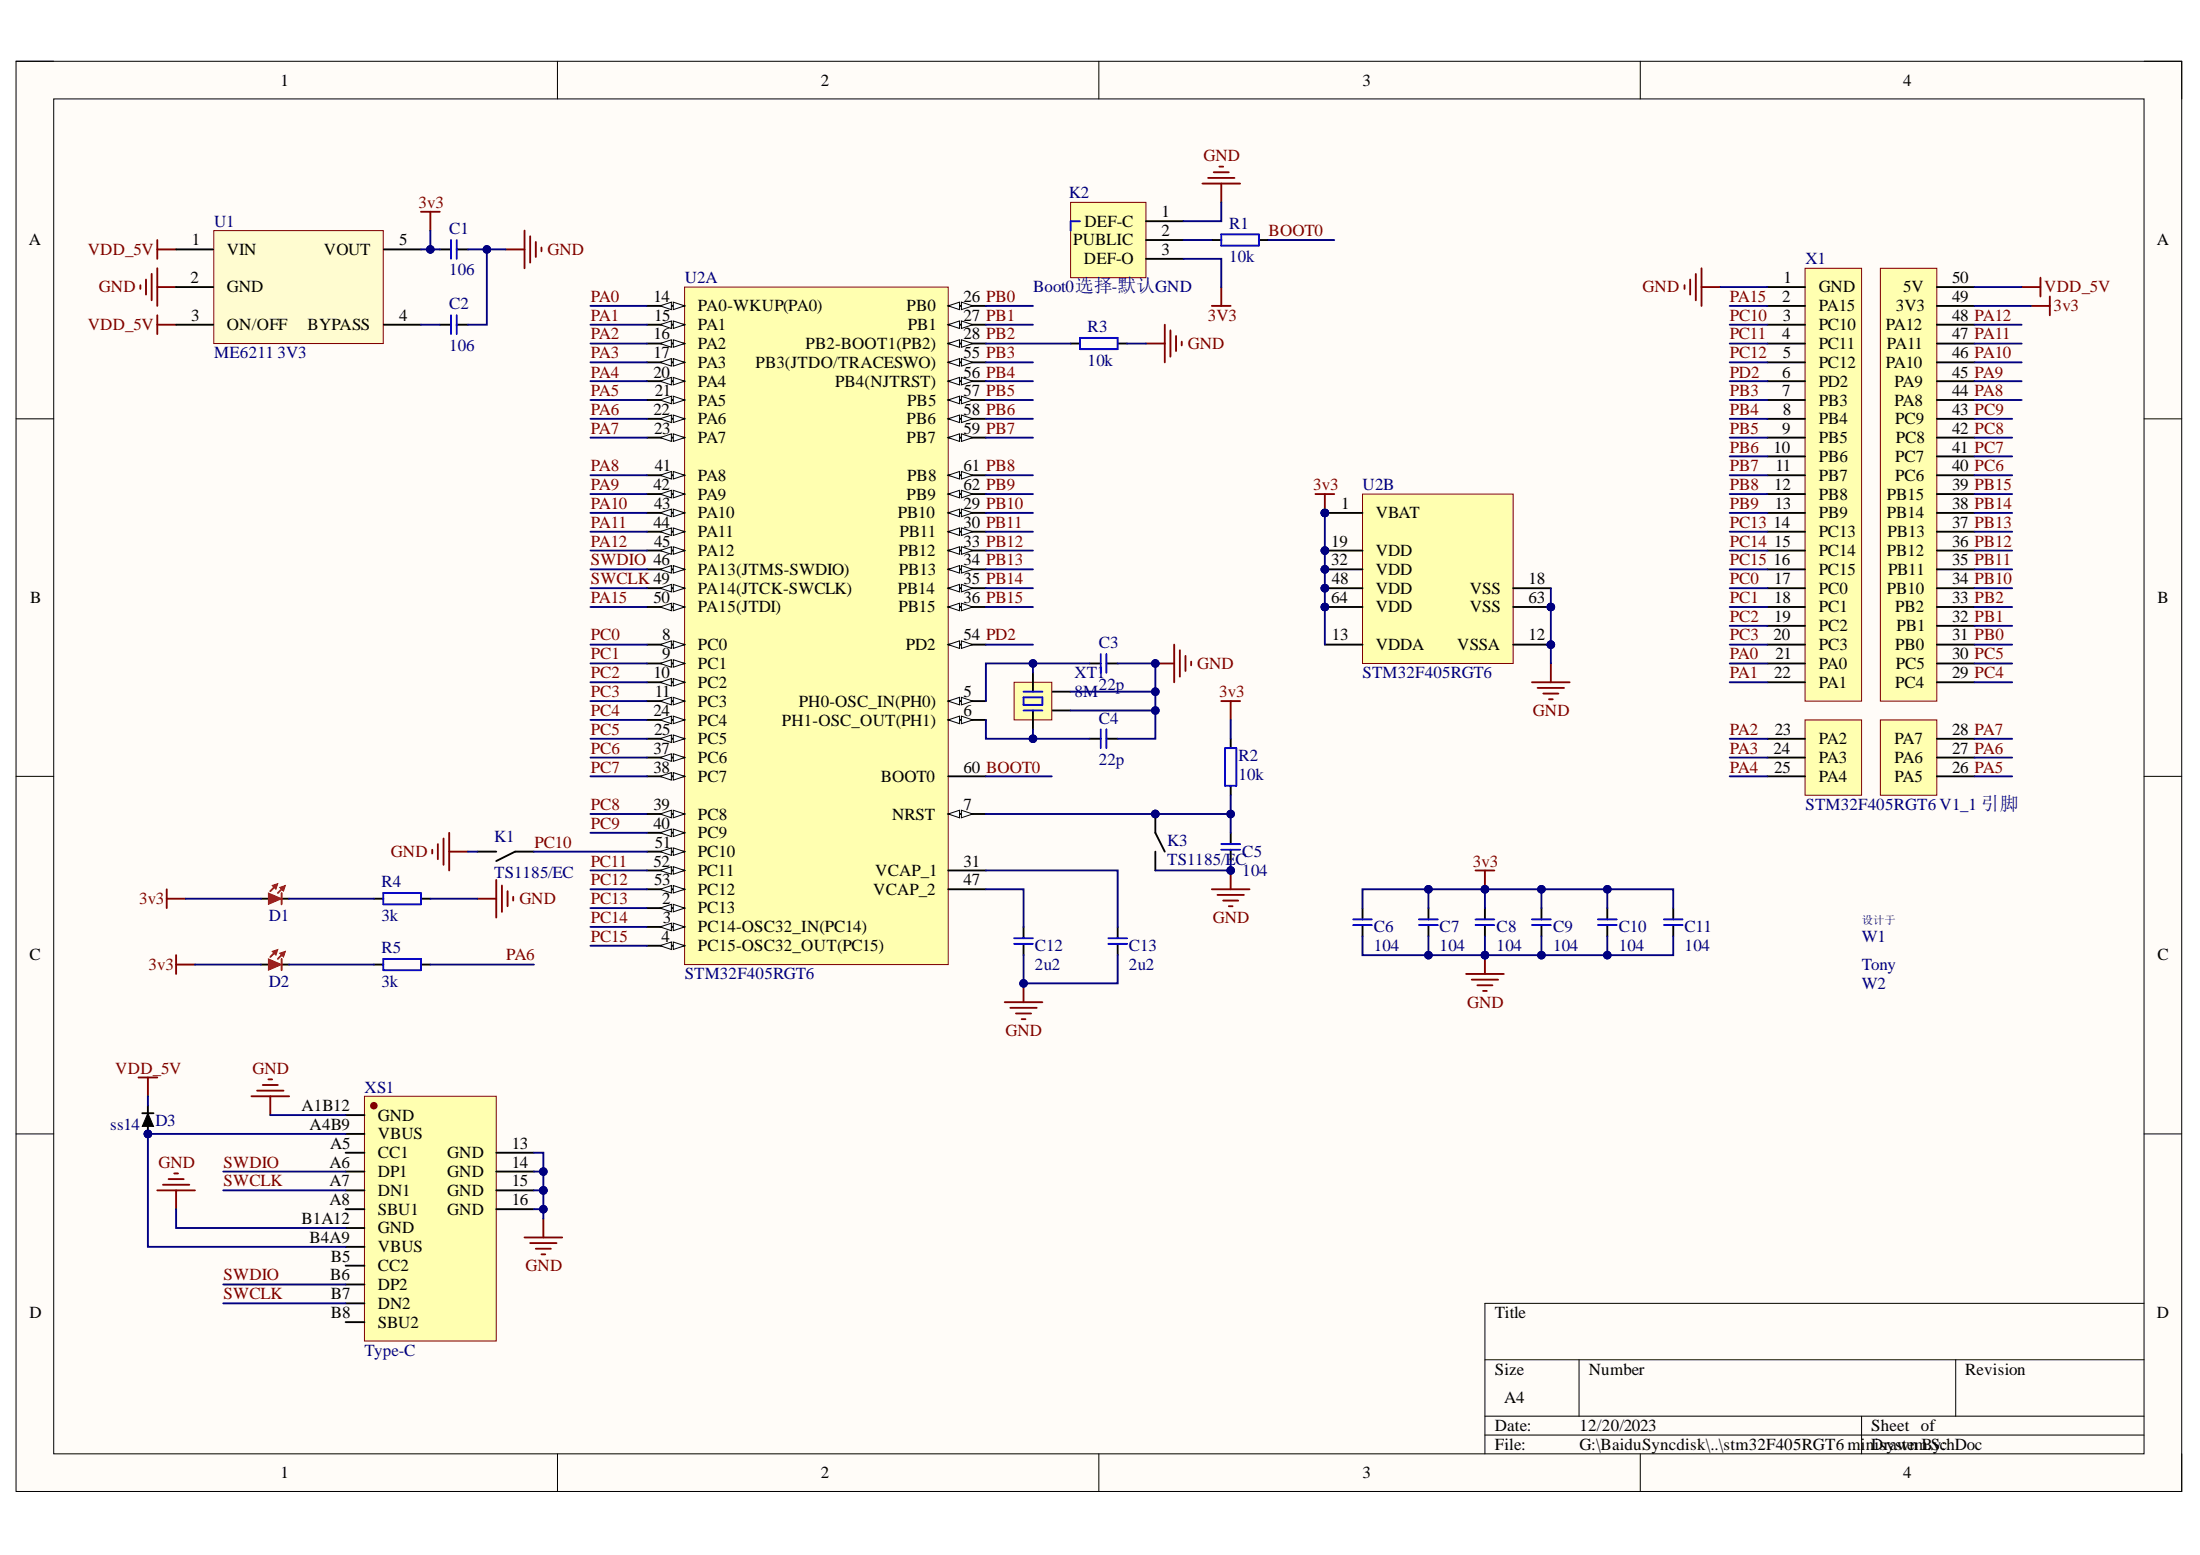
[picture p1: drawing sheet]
# Altium project stm32F405RGT6 minisystem.PrjPCB
1 sheet, 31 parts. Net scope: global (net labels, ports and power ports of the same name join across sheets).
Board file: stm32F405RGT6 minisystem.PcbDoc

## Sheet stm32F405RGT6 minisystem.SchDoc
size A4

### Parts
C1  106  [CAP_0603]
C2  106  [CAP_0603]
C3  22p  [CAP_0603]
C4  22p  [CAP_0603]
C5  104  [CAP_0603]
C6  104  [CAP_0603]
C7  104  [CAP_0603]
C8  104  [CAP_0603]
C9  104  [CAP_0603]
C10  104  [CAP_0603]
C11  104  [CAP_0603]
C12  2u2  [CAP_0603]
C13  2u2  [CAP_0603]
D1  led  [led0603]  (value not drawn)
D2  led  [led0603]  (value not drawn)
D3  ss14  [SOD-323]
K1  TS1185/EC  [TS-1185EC-X-X-X]
K2  Boot0选择-默认GND  [Switch 1-2 0603]
K3  TS1185/EC  [TS-1185EC-X-X-X]
R1  10k  [RES_0603]
R2  10k  [RES_0603]
R3  10k  [RES_0603]
R4  3k  [RES_0603]
R5  3k  [RES_0603]
U1  ME6211 3V3  [SOT23-5]
U2  STM32F405RGT6  [LQFP64]  (parts A,B of 2)
W1  设计于  [designed by（430-70）]  (value not drawn)
W2  Tony  [Tony_2(200-70)]  (value not drawn)
X1  STM32F405RGT6 V1_1 引脚  [STM32F405RGT6 V1_1引脚]
XS1  Type-C  [TypeC-304-16BCP]
XT1  8M  [SMD3225_4p]

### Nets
3v3: C1.2 C6.1 C7.1 C8.1 C9.1 C10.1 C11.1 D1.1 D2.1 K2.3(DEF-O) R2.2 U1.5(VOUT) U2.1(VBAT) U2.13(VDDA) U2.19(VDD) U2.32(VDD) U2.48(VDD) U2.64(VDD) X1.49(3V3)
GND: C1.1 C2.1 C3.1 C4.1 C5.2 C6.2 C7.2 C8.2 C9.2 C10.2 C11.2 C12.2 C13.2 K1.2 K2.1(DEF-C) K3.2 R3.2 R4.1 U1.2(GND) U2.12(VSSA) U2.18(VSS) U2.63(VSS) X1.1(GND) XS1.13(GND) XS1.14(GND) XS1.15(GND) XS1.16(GND) XS1.A1B12(GND) XS1.B1A12(GND) XT1.2(GND) XT1.4(GND)
VDD_5V: D3.2 U1.1(VIN) U1.3(ON/OFF) X1.50(5V)
BOOT0: R1.2 U2.60(BOOT0)
PA0: U2.14(PA0-WKUP(PA0)) X1.21(PA0)
PA1: U2.15(PA1) X1.22(PA1)
PA2: U2.16(PA2) X1.23(PA2)
PA3: U2.17(PA3) X1.24(PA3)
PA4: U2.20(PA4) X1.25(PA4)
PA5: U2.21(PA5) X1.26(PA5)
PA6: R5.1 U2.22(PA6) X1.27(PA6)
PA7: U2.23(PA7) X1.28(PA7)
PA8: U2.41(PA8) X1.44(PA8)
PA9: U2.42(PA9) X1.45(PA9)
PA10: U2.43(PA10) X1.46(PA10)
PA11: U2.44(PA11) X1.47(PA11)
PA12: U2.45(PA12) X1.48(PA12)
PA15: U2.50(PA15(JTDI)) X1.2(PA15)
PB0: U2.26(PB0) X1.31(PB0)
PB1: U2.27(PB1) X1.32(PB1)
PB2: R3.1 U2.28(PB2-BOOT1(PB2)) X1.33(PB2)
PB3: U2.55(PB3(JTDO/TRACESWO)) X1.7(PB3)
PB4: U2.56(PB4(NJTRST)) X1.8(PB4)
PB5: U2.57(PB5) X1.9(PB5)
PB6: U2.58(PB6) X1.10(PB6)
PB7: U2.59(PB7) X1.11(PB7)
PB8: U2.61(PB8) X1.12(PB8)
PB9: U2.62(PB9) X1.13(PB9)
PB10: U2.29(PB10) X1.34(PB10)
PB11: U2.30(PB11) X1.35(PB11)
PB12: U2.33(PB12) X1.36(PB12)
PB13: U2.34(PB13) X1.37(PB13)
PB14: U2.35(PB14) X1.38(PB14)
PB15: U2.36(PB15) X1.39(PB15)
PC0: U2.8(PC0) X1.17(PC0)
PC1: U2.9(PC1) X1.18(PC1)
PC2: U2.10(PC2) X1.19(PC2)
PC3: U2.11(PC3) X1.20(PC3)
PC4: U2.24(PC4) X1.29(PC4)
PC5: U2.25(PC5) X1.30(PC5)
PC6: U2.37(PC6) X1.40(PC6)
PC7: U2.38(PC7) X1.41(PC7)
PC8: U2.39(PC8) X1.42(PC8)
PC9: U2.40(PC9) X1.43(PC9)
PC10: K1.1 U2.51(PC10) X1.3(PC10)
PC11: U2.52(PC11) X1.4(PC11)
PC12: U2.53(PC12) X1.5(PC12)
PC13: U2.2(PC13) X1.14(PC13)
PC14: U2.3(PC14-OSC32_IN(PC14)) X1.15(PC14)
PC15: U2.4(PC15-OSC32_OUT(PC15)) X1.16(PC15)
PD2: U2.54(PD2) X1.6(PD2)
SWCLK: U2.49(PA14(JTCK-SWCLK)) XS1.A7(DN1) XS1.B7(DN2)
SWDIO: U2.46(PA13(JTMS-SWDIO)) XS1.A6(DP1) XS1.B6(DP2)
NetC2_2: C2.2 U1.4(BYPASS)
NetC3_2: C3.2 U2.5(PH0-OSC_IN(PH0)) XT1.3
NetC4_2: C4.2 U2.6(PH1-OSC_OUT(PH1)) XT1.1
NetC5_1: C5.1 K3.1 R2.1 U2.7(NRST)
NetC12_1: C12.1 U2.47(VCAP_2)
NetC13_1: C13.1 U2.31(VCAP_1)
NetD1_2: D1.2 R4.2
NetD2_2: D2.2 R5.2
NetD3_1: D3.1 XS1.A4B9(VBUS) XS1.B4A9(VBUS)
NetK2_2: K2.2(PUBLIC) R1.1

Not connected (* = marked no-connect by the designer): XS1 A5(CC1) A8(SBU1) B5(CC2) B8(SBU2)
